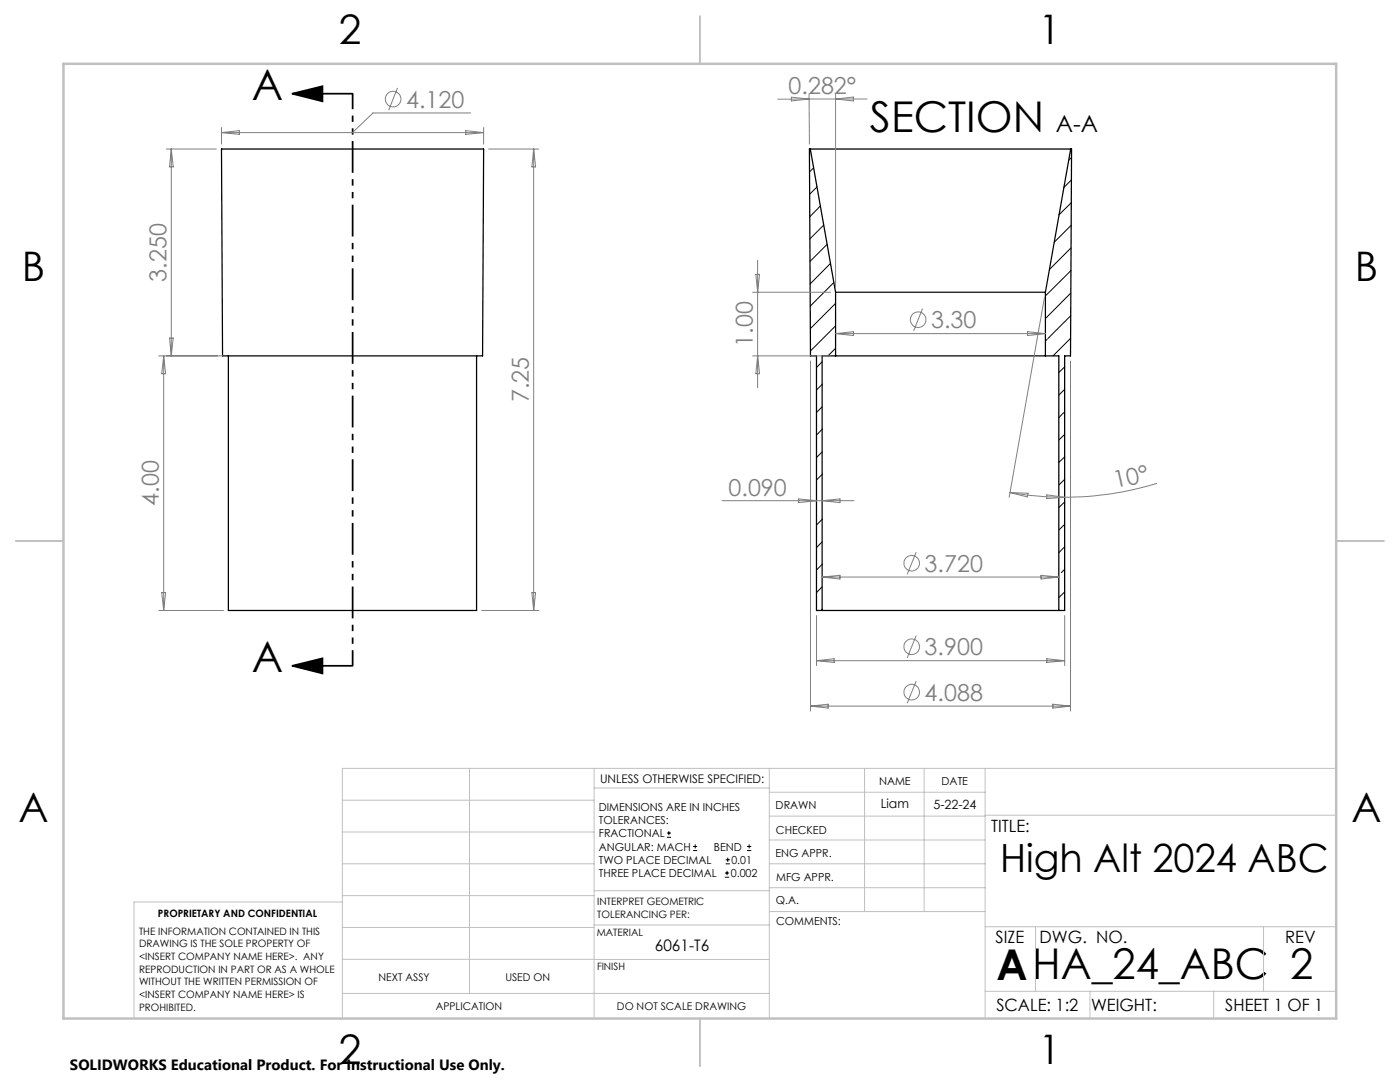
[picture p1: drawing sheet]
<svg xmlns="http://www.w3.org/2000/svg" width="279mm" height="216mm" viewBox="0 0 279 216" stroke-linecap="round" stroke-linejoin="round" font-family="sans-serif">
<g fill="none" stroke="#000" stroke-width=".25">
<path d="M44.2 29.7h52.3l-.2 41.3h-51.9zM161.7 29.7h52M161.7 29.7h-.2l.2 41.3h1.2v50.8h1.2M161.7 29.7l5.1 28.6M213.7 29.7h.2l-.3 41.3h-1.1v50.8h-1.2M213.7 29.7l-5.1 28.6M166.8 58.3h41.8M166.8 58.3v12.7M208.6 58.3v12.7M45.6 71v50.8h49.5v-50.8M166.8 71h41.8M166.8 71h-2.7v50.8"/>
<path d="M208.6 71h2.7v50.8M164.1 121.8h47.2"/>
</g>
<g fill="none" stroke="#000" stroke-width=".2">
<path d="M161.6 29.7l-.1 .1M162.4 33.5l-.8 .8M163.1 37.3l-1.5 1.5M213.8 35.9l-1.5 1.5M213.9 31.4l-.6 .6M163.7 41.1l-2.1 2.2M164.4 44.9l-2.8 2.8M165.1 48.8l-3.5 3.4M165.7 52.6l-4 4.1M166.4 56.4l-4.7 4.7M213.7 58.5l-5.1 5.1M213.7 49.5l-4.3 4.3"/>
<path d="M213.7 54l-5.1 5.1M213.8 44.9l-3.4 3.4M213.8 40.4l-2.5 2.5M164.1 72.2l-1.2 1.1M164.1 76.7l-1.2 1.1M166.3 65.5l-4.6 4.5M166.8 60.5l-5.1 5.1M166.8 65l-.5 .4M166.8 69.5l-1.6 1.5M209 67.7l-.4 .4M212.5 73.2l-1.2 1.1M212.5 77.7l-1.2 1.1"/>
<path d="M213.7 67.5l-3.6 3.5M213.7 63l-4.6 4.6M164.1 81.2l-1.2 1.1M164.1 94.7l-1.2 1.1M164.1 85.7l-1.2 1.1M164.1 90.2l-1.2 1.1M212.5 82.2l-1.2 1.1M212.5 86.7l-1.2 1.1M212.5 91.2l-1.2 1.1M212.5 95.6l-1.2 1.2M164.1 103.6l-1.2 1.2M164.1 108.1l-1.2 1.2"/>
<path d="M164.1 112.6l-1.2 1.1M164.1 117.1l-1.2 1.2M212.5 100.2l-1.2 1.1M212.5 104.6l-1.2 1.2M212.5 109.1l-1.2 1.2M212.5 113.6l-.7 .7M212.5 118.1l-1.2 1.1M164.1 121.6l-.3 .2M133.1 167.1h.8M133.1 166.2h.8M133.5 165.8v.9M138.3 169.7h.8"/>
<path d="M138.3 168.9h.8M138.7 168.5v.8M144.7 175h.8M144.7 174.2h.8M144.8 172.4h.9M144.8 171.6h.9M145.1 173.8v.8M145.2 171.1v.9M149.1 169.7h.8M149.1 168.9h.8M149.5 168.5v.8"/>
</g>
<g fill="none" stroke="#808080" stroke-width=".2">
<path d="M79.3 17.5l-1.7 4.5M157.9 19.4l3.6 .4-3.6 .3zM161.5 18.8v10M161.5 19.8h5.3M161.5 19.8h-6.3M166.8 19.8h6.3M166.8 18.7v38.6M166.8 19.8l3.5-.4v.7zM33.2 29.7h10M34.2 29.7v41.3M34.2 29.7l.4 3.6h-.8zM44.2 25.4v3.4"/>
<path d="M44.2 26.5h52.3M44.2 26.5l3.6-.4v.7zM93 26.1l3.5 .4-3.5 .3zM93.9 22.5h-19.5l-4.1 4M96.5 25.4v3.4M97.5 29.7h10M106.5 29.7l.4 3.6h-.7zM106.5 29.7v92.1M150.2 58.3h15.6M150.8 54.8h.8l-.4 3.5zM151.2 52v25.4M208.5 59.3l-7.1 39.9"/>
<path d="M31.7 71h12.9M32.7 71v50.8M32.7 71l.4 3.6h-.8zM33.8 67.5h.8l-.4 3.5zM150.2 71h15.6M151.2 71l.4 3.6h-.8zM161.7 72v69.9M166.8 66.6l3.5-.4v.8zM166.8 66.6h41.8M184.1 61.6l-1.7 4.4M205.1 66.2l3.5 .4-3.5 .4zM213.6 72v69.9"/>
<path d="M144.1 99.9h26.3M159.4 99.6l3.5 .3-3.5 .4zM164.1 99.9l3.5-.3v.7zM201.6 98.3a69.9 69.9 0 0 0 10.9 .9M201.6 98.3l3.6 .1-.2 .8zM208.9 98.7l3.6 .5-3.6 .3zM230.9 96.4a63.1 63.1 0 0 1-18.4 2.8M32.3 118.3h.8l-.4 3.5zM106.2 118.3h.7l-.4 3.5zM164.1 115.1l3.5-.3v.7zM164.1 115.1h47.2M182.8 110.2l-1.8 4.4"/>
<path d="M207.8 114.8l3.5 .3-3.5 .4zM31.7 121.8h12.9M96.1 121.8h11.4M162.9 122.8v10M162.9 131.8h49.6M162.9 131.8l3.6-.4v.8zM182.8 126.8l-1.8 4.5M182.8 135.9l-1.8 4.4M208.9 131.4l3.6 .4-3.6 .4zM212.5 122.8v10M161.7 140.9h51.9M161.7 140.9l3.6-.4v.8z"/>
<path d="M210.1 140.5l3.5 .4-3.5 .4z"/>
<circle cx="78.4" cy="19.8" r="1.56"/>
<circle cx="183.2" cy="63.8" r="1.56"/>
<circle cx="182" cy="112.4" r="1.55"/>
<circle cx="182" cy="138.1" r="1.55"/>
<circle cx="182" cy="129" r="1.55"/>
</g>
<path d="M58.3 18.7l6-1.5v3zM58.3 18.7h12M58.3 132.9l6-1.5v3zM58.3 132.9h12" fill="none" stroke="#000" stroke-width=".35"/>
<path d="M70.4 18.7v114.2" fill="none" stroke="#000" stroke-width=".35" stroke-dasharray="6.3 1.3 1.3 1.3 1.3 1.3" stroke-dashoffset="3.2" stroke-linecap="butt"/>
<g fill="none" stroke="#c0c0c0" stroke-width=".2">
<path d="M68.3 159.7h50.3M93.7 153.3v44.9M118.6 153.3v49.9M118.6 157.2h34.9M153.5 153.3v49.9M153.5 158.1h43.1M172.5 153.3v28.6M184.4 153.3v28.6M196.6 153.3v49.9M266.7 153.3h-198.4v49.9M68.3 178.7h50.3M68.3 172.4h50.3"/>
<path d="M68.3 166h50.3M68.3 180h-41.6v23.2M118.6 177.7h35M153.5 167.6h43.1M153.5 162.8h43.1M153.5 172.4h43.1M153.5 177.1h43.1M196.6 162.7h70.1M68.3 198.2h85.2M68.3 191.4l85.2 .1M68.3 185.1h50.3M118.6 184.6h35"/>
<path d="M153.6 181.9h43M196.6 197.8h70.1M196.6 184.9h70.1M206.7 184.9v12.9M217.5 197.8v5.4M242.2 197.8v5.4M252.2 184.9v12.9"/>
</g>
<path d="M139.7 3.2v9.5M3.1 107.9h9.6M266.7 107.9h9.5M139.7 203.2v9.6" fill="none" stroke="#c0c0c0" stroke-width=".25"/>
<path d="M12.7 12.7h254v190.5h-254z" fill="none" stroke="#c0c0c0" stroke-width=".5"/>
<path d="M58.3 18.7l6-1.5v3zM58.3 132.9l6-1.5v3z" fill="#000"/>
<g font-size="8.5">
<text x="50.2" y="19.9">A</text>
<text x="173.6" y="26.3">SECTION</text>
<text x="50.2" y="134.1">A</text>
<text x="198.9" y="195.5">AHA_24_ABC</text>
<text x="257.5" y="195.4">2</text>
</g>
<g font-size="8.1">
<text x="67.6" y="8.9">2</text>
<text x="207.3" y="8.9">1</text>
<text x="4.4" y="56.2">B</text>
<text x="270.4" y="56.2">B</text>
<text x="3.7" y="164.1">A</text>
<text x="269.7" y="164.1">A</text>
<text x="67.6" y="212.4">2</text>
<text x="207.3" y="212.4">1</text>
</g>
<text font-size="7.8" x="199.6" y="174">High Alt 2024 ABC</text>
<g font-size="4.7" fill="#808080">
<text x="81" y="21.5">4.120</text>
<text x="157.4" y="18.7">0.282°</text>
<text x="33.2" y="56.2" transform="rotate(-90 33.2 56.2)">3.250</text>
<text x="185.8" y="65.5">3.30</text>
<text x="150.2" y="69.2" transform="rotate(-90 150.2 69.2)">1.00</text>
<text x="105.5" y="80.3" transform="rotate(-90 105.5 80.3)">7.25</text>
<text x="31.7" y="100.9" transform="rotate(-90 31.7 100.9)">4.00</text>
<text x="145.4" y="98.9">0.090</text>
<text x="222.6" y="97.4" transform="rotate(-13 222.6 97.4)">10°</text>
<text x="184.5" y="114.1">3.720</text>
<text x="184.5" y="130.7">3.900</text>
<text x="184.5" y="139.8">4.088</text>
</g>
<text font-size="4.7" x="210.7" y="26.3">A-A</text>
<g font-size="3.4">
<text x="197.8" y="166">TITLE:</text>
<text x="198.7" y="188.1">SIZE</text>
<text x="207.5" y="188.1">DWG. NO.</text>
<text x="256.5" y="188.2">REV</text>
<text x="198.8" y="201.7">SCALE: 1:2</text>
<text x="217.7" y="201.8">WEIGHT:</text>
<text x="244.5" y="201.7">SHEET 1 OF 1</text>
</g>
<text font-size="3.2" x="130.7" y="189.8">6061-T6</text>
<text font-size="3" x="14" y="213.5">SOLIDWORKS Educational Product. For Instructional Use Only.</text>
<g font-size="2.5">
<text x="175.8" y="161.3">Liam</text>
<text x="186.3" y="161.4">5-22-24</text>
</g>
<text font-size="2.4" x="119.8" y="156.2">UNLESS OTHERWISE SPECIFIED:</text>
<g font-size="2.2">
<text x="119.5" y="161.8">DIMENSIONS ARE IN INCHES</text>
<text x="154.8" y="161.4">DRAWN</text>
<text x="175.4" y="156.6">NAME</text>
<text x="187.9" y="156.7">DATE</text>
<text x="119.5" y="164.4">TOLERANCES:</text>
<text x="119.5" y="167.1">FRACTIONAL</text>
<text x="154.9" y="166.3">CHECKED</text>
<text x="119.5" y="169.7">ANGULAR: MACH</text>
<text x="119.5" y="172.4">TWO PLACE DECIMAL</text>
<text x="142.5" y="169.7">BEND</text>
<text x="146" y="172.4">0.01</text>
<text x="154.8" y="171">ENG APPR.</text>
<text x="119.5" y="175">THREE PLACE DECIMAL</text>
<text x="145.8" y="175">0.002</text>
<text x="154.9" y="175.7">MFG APPR.</text>
<text x="154.9" y="180.4">Q.A.</text>
<text x="154.9" y="184.6">COMMENTS:</text>
</g>
<g font-size="2.1">
<text x="75.5" y="195.7">NEXT ASSY</text>
<text x="100.9" y="195.7">USED ON</text>
<text x="86.9" y="201.5">APPLICATION</text>
<text x="123.1" y="201.6">DO NOT SCALE DRAWING</text>
</g>
<g font-size="2">
<text x="31.5" y="182.9">PROPRIETARY AND CONFIDENTIAL</text>
<text x="119.2" y="180.6">INTERPRET GEOMETRIC</text>
<text x="119.2" y="183.1">TOLERANCING PER:</text>
<text x="27.8" y="186.5">THE INFORMATION CONTAINED IN THIS</text>
<text x="27.8" y="189">DRAWING IS THE SOLE PROPERTY OF</text>
<text x="27.8" y="191.6">&lt;INSERT COMPANY NAME HERE&gt;. ANY</text>
<text x="119.1" y="186.7">MATERIAL</text>
<text x="27.8" y="194.1">REPRODUCTION IN PART OR AS A WHOLE</text>
<text x="27.8" y="196.6">WITHOUT THE WRITTEN PERMISSION OF</text>
<text x="119.1" y="193.5">FINISH</text>
<text x="27.8" y="199.1">&lt;INSERT COMPANY NAME HERE&gt; IS</text>
<text x="27.8" y="201.7">PROHIBITED.</text>
</g>
</svg>
